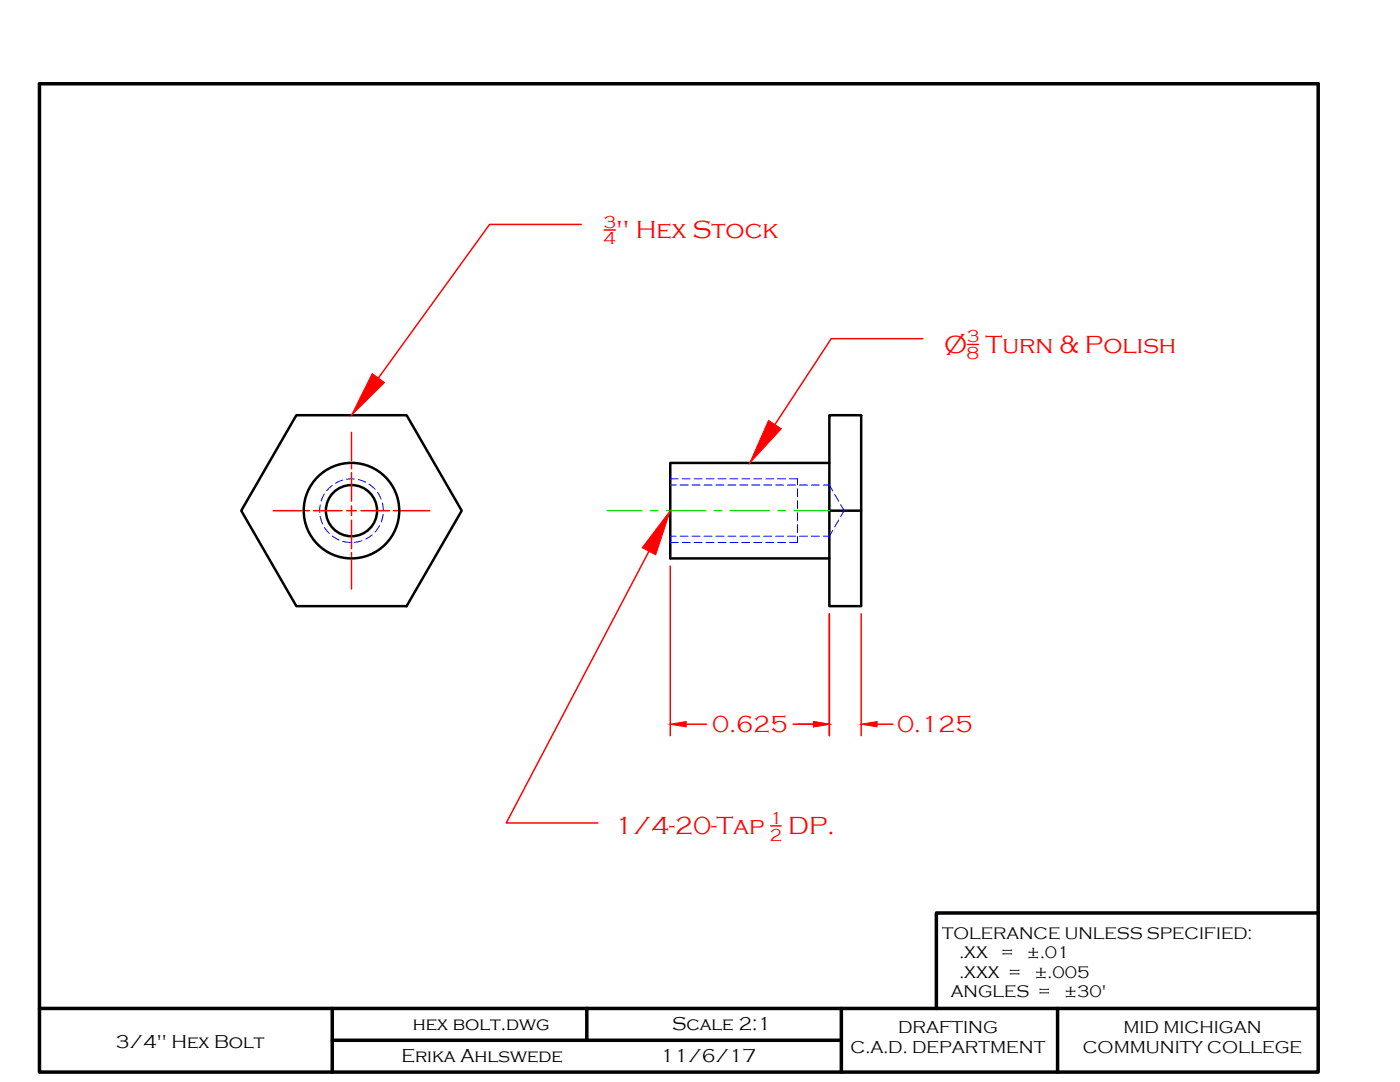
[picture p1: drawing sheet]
<svg xmlns="http://www.w3.org/2000/svg" width="279mm" height="216mm" viewBox="0 0 279 216" stroke-linecap="round" stroke-linejoin="round" font-family="sans-serif">
<!-- layer: OBJECT LINES -->
<g fill="none" stroke="#000" stroke-width=".5">
<path d="M59.1 82.8h22l11 19.1-11 19h-22l-11-19zM165.5 82.8h6.4v38.1h-6.4zM165.5 92.4h-31.7v19h31.7M165.5 101.9h6.4"/>
<circle cx="70.1" cy="101.9" r="9.5"/>
<circle cx="70.1" cy="101.9" r="5.1"/>
</g>
<!-- layer: HIDDEN -->
<g fill="none" stroke="#00f" stroke-width=".2">
<path d="M64.8 98.6l-.7 1.4M66.3 96.8l-1.1 1.1M68.4 95.8l-1.4 .6M70.7 95.6h-1.5M71.5 95.7l1.5 .5M73.7 96.6l1.1 1M75.3 98.2l.8 1.4M133.8 95.5h1.6M133.8 96.8h1.2M135.7 96.8h1.6M136.1 95.5h1.6M138.1 96.8h1.6"/>
<path d="M138.5 95.5h1.6M140.5 96.8h1.6M140.9 95.5h1.6M142.9 96.8h1.6M143.3 95.5h1.6M145.3 96.8h1.6M145.7 95.5h1.6M147.7 96.8h1.5M148.1 95.5h1.5M150 96.8h1.6M150.4 95.5h1.6M152.4 96.8h1.6"/>
<path d="M152.8 95.5h1.6M154.8 96.8h1.6M155.2 95.5h1.6M157.2 96.8h1.6M157.6 95.5h1.6v1.2M159.2 97.5v1.6M159.2 99.9v1.6M159.6 96.8h1.5M161.9 96.8h1.6M164.3 96.8h1.2l.7 1.2M166.6 98.7l.8 1.3M63.9 100.7l-.1 1.6"/>
<path d="M63.9 103.1l.5 1.5M64.8 105.2l.9 1.3M66.3 107l1.4 .7M68.4 108l1.6 .2M72.3 107.9l-1.6 .3M74.3 106.7l-1.3 .9M75.7 104.9l-.9 1.3M76.3 100.3l.2 1.6M76.4 102.7l-.3 1.5M133.8 107h1.2M133.8 108.2h1.6M135.7 107h1.6"/>
<path d="M136.1 108.2h1.6M138.1 107h1.6M138.5 108.2h1.6M140.5 107h1.6M140.9 108.2h1.6M142.9 107h1.6M143.3 108.2h1.6M145.3 107h1.6M145.7 108.2h1.6M147.7 107h1.5M148.1 108.2h1.5M150 107h1.6"/>
<path d="M150.4 108.2h1.6M152.4 107h1.6M152.8 108.2h1.6M154.8 107h1.6M155.2 108.2h1.6M157.2 107h1.6M159.2 102.3v1.6M159.2 104.7v1.6M159.2 107.1v1.1h-1.6M159.6 107h1.5M161.9 107h1.6M166.2 105.8l-.7 1.2h-1.2"/>
<path d="M167.4 103.8l-.8 1.3M167.8 100.7l.7 1.2-.7 1.2"/>
</g>
<!-- layer: CENTERLINE -->
<path d="M121.1 101.9h7.1M129.8 101.9h1.6M133 101.9h7.9M142.5 101.9h1.6M145.7 101.9h7.9M155.2 101.9h1.6M158.4 101.9h7.1" fill="none" stroke="#0f0" stroke-width=".2"/>
<!-- layer: DIMENSIONS -->
<g fill="none" stroke="#f00" stroke-width=".3">
<path d="M116 44.8h-18.3l-22.2 30.6M120.6 45.9h2.2M184.2 67.6h-18.3l-11.3 17.1M193.1 68.7h2.2M70.1 86.3v5.6M70.1 92.7v.8M70.1 94.3v5.7M54.5 101.9h5.7M61 101.9h.8M62.6 101.9h5.6M69.2 101.9h1.9M70.1 100.9v2"/>
<path d="M70.1 103.8v5.7M70.1 110.3v.8M70.1 111.8v5.7M72.1 101.9h5.6M78.5 101.9h.8M80.1 101.9h5.7M129.5 110l-28.5 54.2h18.3M133.8 112.9v33.9M165.5 122.5v24.3M171.9 122.5v24.3M136.9 144.5h4.1M158.3 144.5h4"/>
<path d="M175 144.5h3.2M153.8 164.8h2.1"/>
</g>
<g fill="#f00" stroke="#f00" stroke-width=".2">
<path d="M74.3 74.5l2.4 1.8-6.6 6.5z"/>
<path d="M153.4 83.9l2.5 1.7-6.3 6.8z"/>
<path d="M133.8 101.9l-2.9 8.8-2.7-1.4z"/>
<path d="M133.8 144.5l3.1-.5v1z"/>
<path d="M162.3 144l3.2 .5-3.2 .5z"/>
<path d="M171.9 144.5l3.1-.5v1z"/>
</g>
<!-- layer: OBJECT LINES -->
<path d="M7.9 16.7h255.2" fill="none" stroke="#000" stroke-width=".7"/>
<!-- layer: BORDER -->
<path d="M7.9 16.7v197.2h255.2v-197.2M7.9 201.2h255.2M66.3 201.2v12.7M66.3 207.6h101.6M117.1 201.2v6.4M167.9 201.2v12.7M211.1 201.2v12.7" fill="none" stroke="#000" stroke-width=".7"/>
<!-- layer: OBJECT LINES -->
<path d="M7.9 16.7h255.2v184.5h-255.2z" fill="none" stroke="#000" stroke-width=".2"/>
<!-- layer: Title Block -->
<path d="M263.1 182.2h-76.2v19" fill="none" stroke="#000" stroke-width=".7"/>
<g font-size="5.1" fill="#f00">
<text x="123" y="47.6">&quot; Hex Stock</text>
<text x="188.5" y="70.4">Ø</text>
<text x="196.7" y="70.4">Turn &amp; Polish</text>
<text x="122.7" y="166.5">1/4-20-Tap</text>
<text x="157.3" y="166.5">DP.</text>
</g>
<g font-size="4.8" fill="#f00">
<text x="142.1" y="146">0.625</text>
<text x="179" y="146">0.125</text>
</g>
<g font-size="3.8">
<text x="23.1" y="209.1">3/4&quot; Hex Bolt</text>
<text x="82.4" y="205.6">hex bolt.dwg</text>
<text x="134.1" y="205.6">Scale 2:1</text>
<text x="80.1" y="212">Erika Ahlswede</text>
<text x="131.8" y="212">11/6/17</text>
</g>
<g font-size="3.6" fill="#f00">
<text x="120.4" y="45.5">3</text>
<text x="120.4" y="48.7">4</text>
<text x="192.9" y="71.6">8</text>
<text x="192.9" y="68.3">3</text>
<text x="153.6" y="167.7">2</text>
<text x="153.6" y="164.4">1</text>
</g>
<g font-size="3.5">
<text x="179.2" y="206.2">DRAFTING</text>
<text x="224.2" y="206.2">MID MICHIGAN</text>
<text x="169.7" y="210.1">C.A.D. DEPARTMENT</text>
<text x="216.1" y="210.1">COMMUNITY COLLEGE</text>
</g>
<g font-size="3.4">
<text x="188" y="187.3">TOLERANCE UNLESS SPECIFIED:</text>
<text x="191.5" y="191.1">.XX</text>
<text x="199.7" y="191.1">=</text>
<text x="204.9" y="191.1">±.01</text>
<text x="191.5" y="195.1">.XXX =</text>
<text x="206.4" y="195.1">±.005</text>
<text x="189.8" y="199">ANGLES =</text>
<text x="212.3" y="199">±30'</text>
</g>
</svg>
